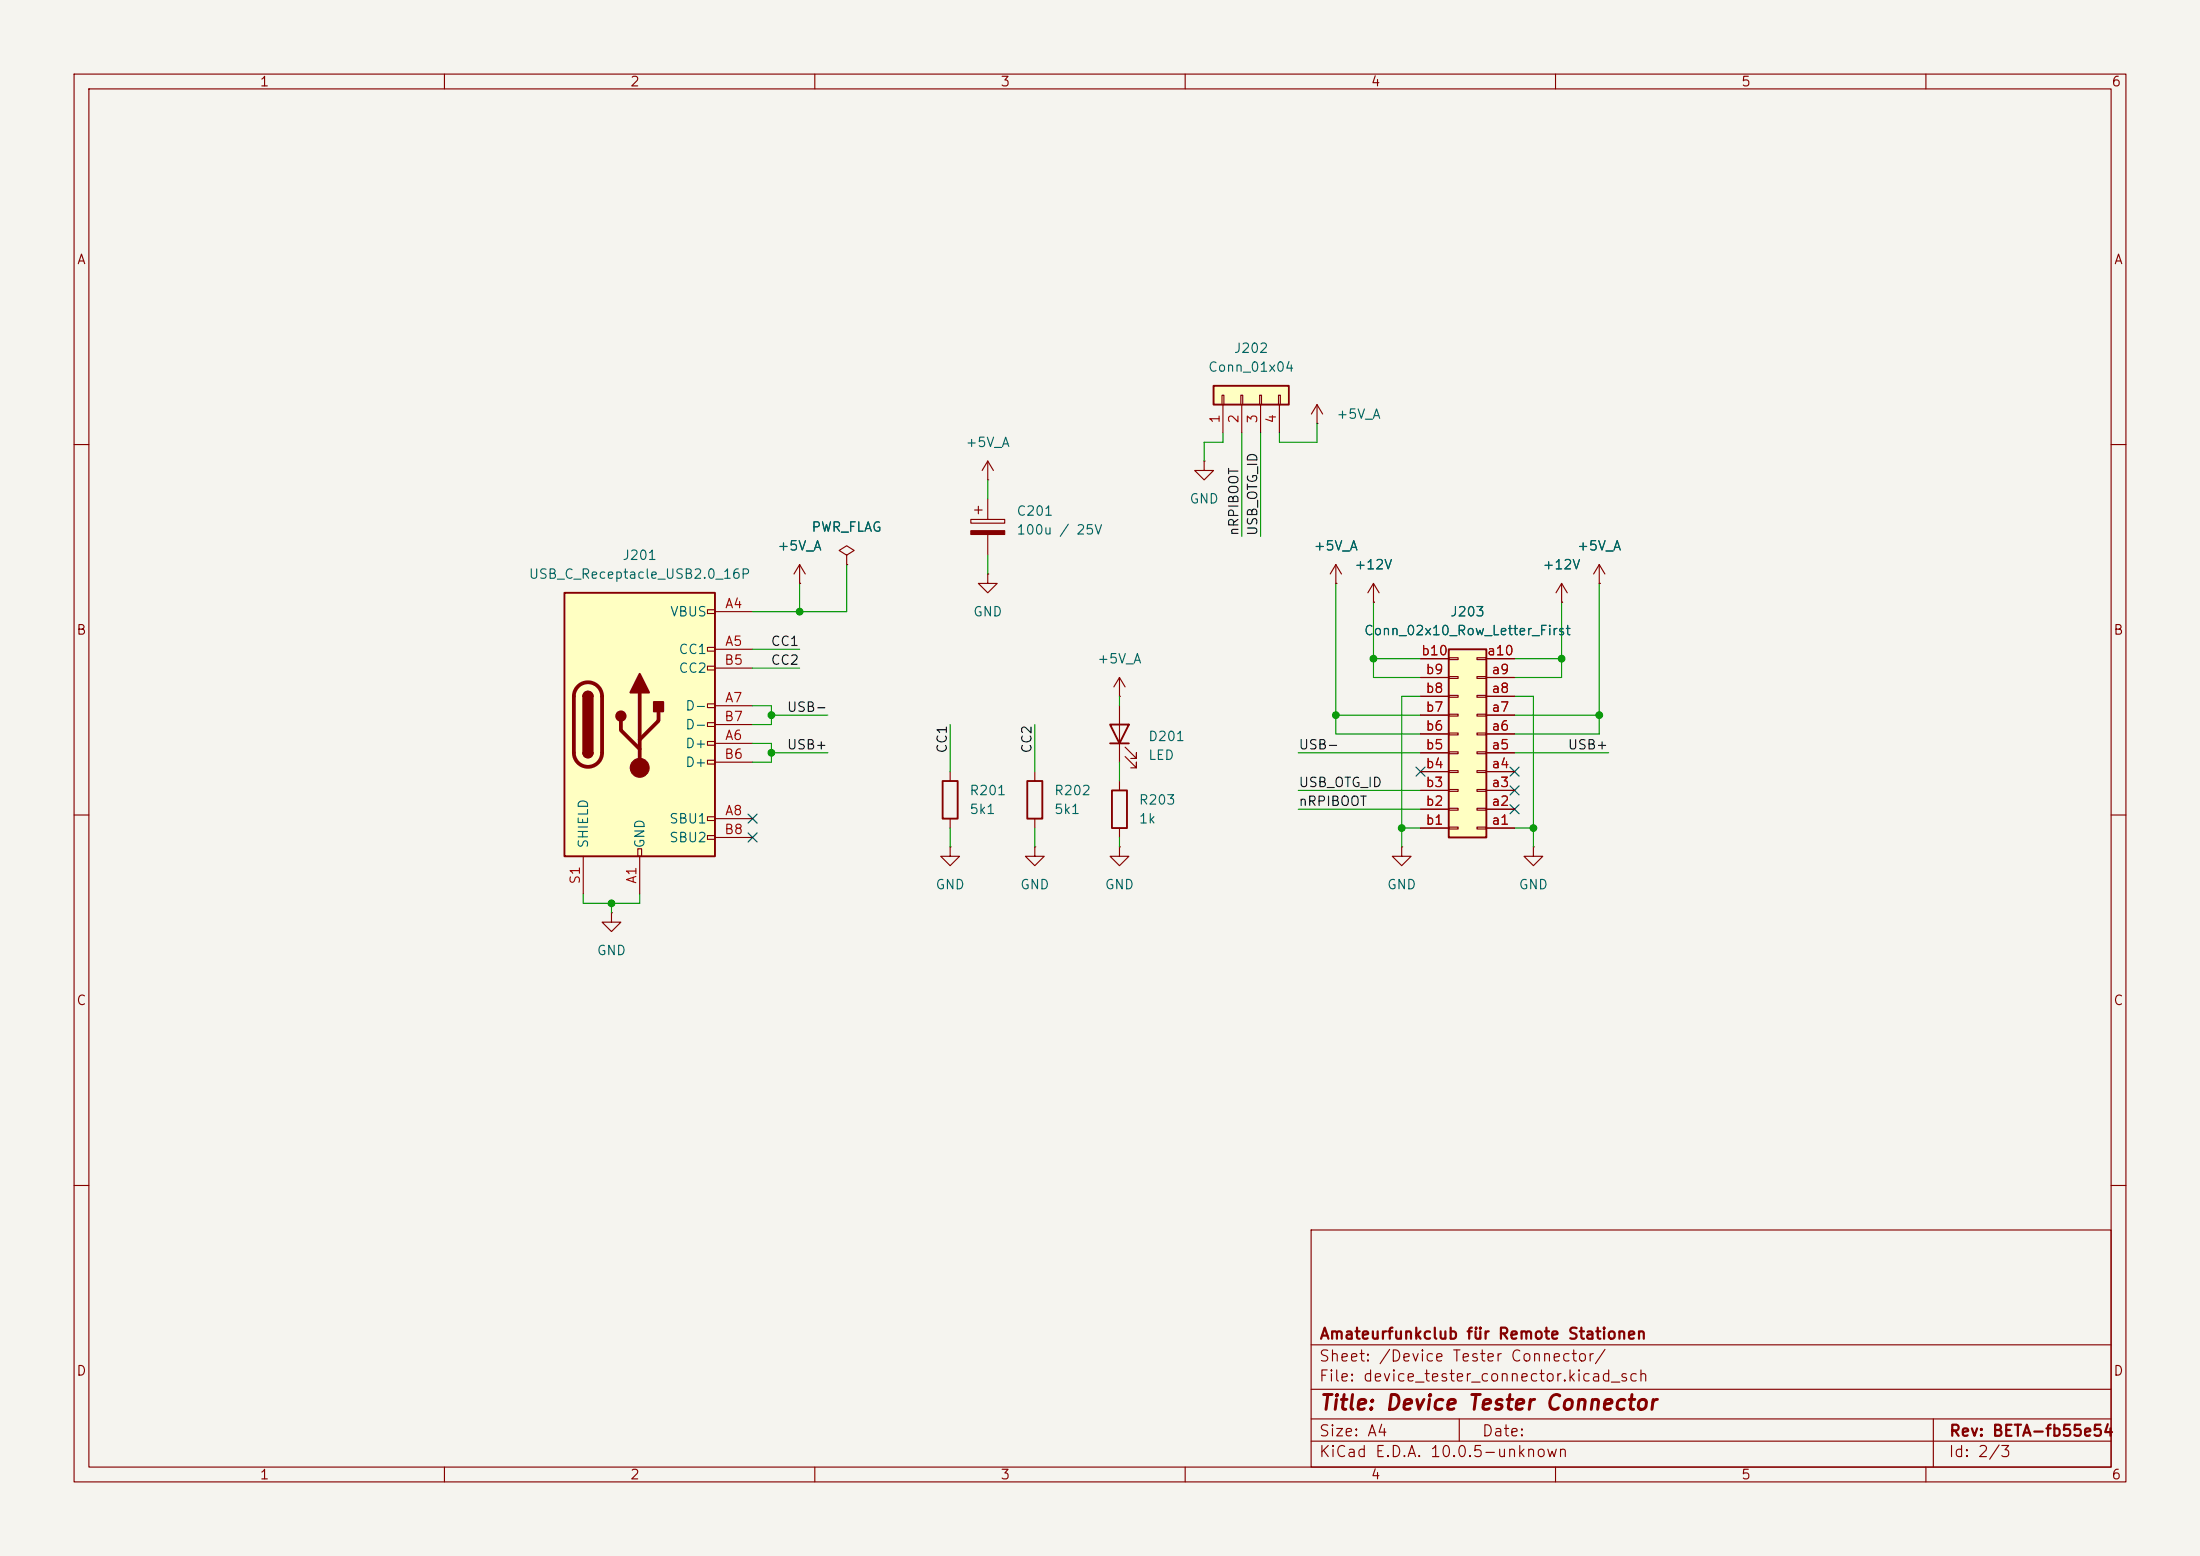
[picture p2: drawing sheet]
<svg xmlns="http://www.w3.org/2000/svg" width="297mm" height="210mm" viewBox="0 0 297 210" stroke-linecap="round" stroke-linejoin="round" font-family="sans-serif">
<path d="M0 0h297v210h-297z" fill="#f5f4ef" stroke="#f5f4ef" stroke-width=".14"/>
<g fill="none" stroke="#840000" stroke-width=".15">
<path d="M10 10h277v190h-277zM12 12h273v186h-273zM60 10v2M110 10v2M160 10v2M210 10v2M260 10v2M10 60h2M133.3 64.8h.1M133.3 62.2l-.7 1.3M133.3 62.2l.8 1.3M133.3 62.2v2.6"/>
<path d="M162.6 62.2v1.3h1.2l-1.2 1.3-1.3-1.3h1.3M162.6 62.2h.1M285 60h2M10 110h2M285 110h2M10 160h2M177 166h108v32h-108zM285 160h2M60 198v2M110 198v2M160 198v2M177 194.5h108"/>
<path d="M177 191.5h108M177 187.5h108M177 181.5h108M197 191.5v3M210 198v2M260 198v2M261 191.5v6.5"/>
</g>
<path d="M76.2 80h20.3v35.6h-20.3z" fill="#ffffc2"/>
<g fill="none" stroke="#840000" stroke-width=".15">
<path d="M107.9 78.7h.1M107.9 76.2l-.7 1.3M107.9 76.2l.8 1.3M107.9 76.2v2.5M114.3 74.9l1-.6-1-.6-1 .6 1 .6v1.3M114.3 76.2h.1M131.1 70.1h4.5v.5h-4.5zM131.6 68.8h1M132.1 68.3v1M133.3 77.5v1.2h1.3l-1.3 1.3-1.2-1.3h1.2M133.3 77.5h.1M133.3 67.3v2.8"/>
<path d="M133.3 72.1v2.8M95.5 82.3h1v.5h-1zM95.5 87.4h1v.5h-1zM95.5 89.9h1v.5h-1zM95.5 95h1v.5h-1zM95.5 97.5h1v.5h-1zM96.5 82.6h5.1M96.5 87.6h5.1M96.5 95.3h5.1M96.5 90.2h5.1M96.5 97.8h5.1M78.7 115.6v5.1"/>
<path d="M86.1 114.6h.5v1h-.5zM86.4 115.6v5.1M95.5 100.1h1v.5h-1zM95.5 102.6h1v.5h-1zM95.5 110.2h1v.5h-1zM95.5 112.8h1v.5h-1zM96.5 100.3h5.1M96.5 110.5h5.1M96.5 102.9h5.1M96.5 113h5.1M139.7 114.3v1.3h1.3l-1.3 1.2-1.3-1.2h1.3M139.7 114.3h.1"/>
<path d="M139.7 104.1v1.3M139.7 110.5v1.3M151.1 114.3v1.3h1.3l-1.3 1.2-1.2-1.2h1.2M151.1 114.3h.1M151.1 105.4v1.3M151.1 111.8v1.2"/>
</g>
<path d="M76.2 80h20.3v35.6h-20.3zM78.7 94a.64 .64 0 0 1 .7-.7 .64 .64 0 0 1 .6 .7M78.7 101.6a.64 .64 0 0 0 .7 .6 .64 .64 0 0 0 .6-.6M138.7 105.4h2v5.1h-2zM150.1 106.7h2v5.1h-2z" fill="none" stroke="#840000" stroke-width=".25"/>
<path d="M78 92.6a1.9 1.9 0 0 1 2.1-.4 1.9 1.9 0 0 1 1.2 1.8v7.6a1.91 1.91 0 0 1-1.9 1.9 1.91 1.91 0 0 1-1.9-1.9v-7.6a1.9 1.9 0 0 1 .5-1.4zM83.8 97.3v1.3l2.6 2.5M86.4 93.5v10.1M88.9 96v1.3l-2.5 2.5" fill="none" stroke="#840000" stroke-width=".51"/>
<g fill="#840000" stroke="#840000" stroke-width=".25">
<path d="M78.7 94h1.3v7.6h-1.3z"/>
<path d="M78.9 93.5a.64 .64 0 0 1 .7-.1 .64 .64 0 0 1 .4 .6h-1.3z"/>
<path d="M78.7 101.6h1.3a.64 .64 0 0 1-.6 .6 .64 .64 0 0 1-.7-.6z"/>
<path d="M86.4 90.9l1.2 2.6h-2.5z"/>
<path d="M88.3 94.7h1.2v1.3h-1.2z"/>
<circle cx="83.8" cy="96.6" r=".63"/>
</g>
<g fill="#840000" stroke="#840000" stroke-width=".15">
<path d="M131.1 71.6h4.5v.5h-4.5z"/>
<circle cx="86.4" cy="103.6" r="1.27"/>
</g>
<path d="M195.6 87.6h5.1v25.4h-5.1z" fill="#ffffc2"/>
<path d="M149.9 97.8h2.5l-1.3 2.5zM195.6 87.6h5.1v25.4h-5.1zM149.9 100.3h2.5" fill="none" stroke="#840000" stroke-width=".25"/>
<g fill="none" stroke="#840000" stroke-width=".15">
<path d="M180.3 78.7h.1M180.3 76.2l-.7 1.3M180.3 76.2l.8 1.3M180.3 76.2v2.5M185.4 78.7l-.7 1.3M185.4 78.7l.8 1.3M185.4 78.7v2.6M210.8 78.7l-.7 1.3M210.8 78.7l.8 1.3M210.8 78.7v2.6M215.9 78.7h.1M215.9 76.2l-.8 1.3"/>
<path d="M215.9 76.2l.8 1.3M215.9 76.2v2.5M151.1 94h.1M151.1 91.4l-.7 1.3M151.1 91.4l.8 1.3M151.1 91.4v2.6M151.1 95.3v7.6M185.4 81.3h.1M191.8 99.1h3.8M191.8 96.5h3.8M191.8 94h3.8M191.8 91.4h3.8"/>
<path d="M191.8 88.9h3.8M195.6 98.9h1.2v.3h-1.2zM195.6 96.4h1.2v.2h-1.2zM195.6 93.9h1.2v.2h-1.2zM195.6 91.3h1.2v.3h-1.2zM195.6 88.8h1.2v.2h-1.2zM199.4 98.9h1.3v.3h-1.3zM199.4 96.4h1.3v.2h-1.3zM199.4 93.9h1.3v.2h-1.3zM199.4 91.3h1.3v.3h-1.3zM199.4 88.8h1.3v.2h-1.3zM200.7 99.1h3.8"/>
<path d="M200.7 96.5h3.8M200.7 94h3.8M200.7 91.4h3.8M200.7 88.9h3.8M210.8 81.3h.1M128.3 114.3v1.3h1.2l-1.2 1.2-1.3-1.2h1.3M128.3 114.3h.1M151.9 102.1l1.5 1.5v-.7v.7h-.7M151.9 100.8l1.5 1.6v-.8v.8h-.7M189.2 114.3v1.3h1.3l-1.3 1.2-1.2-1.2h1.2M189.2 114.3h.1M191.8 111.8h3.8"/>
<path d="M191.8 109.2h3.8M191.8 106.7h3.8M191.8 104.1h3.8M191.8 101.6h3.8M195.6 111.6h1.2v.3h-1.2zM195.6 109.1h1.2v.2h-1.2zM195.6 106.6h1.2v.2h-1.2zM195.6 104h1.2v.3h-1.2zM195.6 101.5h1.2v.2h-1.2zM199.4 111.6h1.3v.3h-1.3zM199.4 109.1h1.3v.2h-1.3zM199.4 106.6h1.3v.2h-1.3z"/>
<path d="M199.4 104h1.3v.3h-1.3zM199.4 101.5h1.3v.2h-1.3zM200.7 111.8h3.8M200.7 109.2h3.8M200.7 106.7h3.8M200.7 104.1h3.8M200.7 101.6h3.8"/>
</g>
<path d="M163.8 52.1h10.2v2.5h-10.2z" fill="#ffffc2"/>
<path d="M163.8 52.1h10.2v2.5h-10.2zM127.3 105.4h2v5.1h-2z" fill="none" stroke="#840000" stroke-width=".25"/>
<g fill="none" stroke="#840000" stroke-width=".15">
<path d="M165 53.3h.2v1.3h-.2zM165.1 54.6v3.8M167.5 53.3h.3v1.3h-.3zM167.6 54.6v3.8M170.1 53.3h.2v1.3h-.2zM170.2 54.6v3.8M172.6 53.3h.2v1.3h-.2zM172.7 54.6v3.8M177.8 57.2h.1M177.8 54.6l-.8 1.3M177.8 54.6l.8 1.3M177.8 54.6v2.6"/>
<path d="M107.9 78.7h.1M114.3 76.2h.1M180.3 78.7h.1M215.9 78.7h.1M185.4 81.3h.1M191.8 99.1h3.8M191.8 96.5h3.8M191.8 94h3.8M191.8 91.4h3.8M191.8 88.9h3.8M200.7 99.1h3.8M200.7 96.5h3.8"/>
<path d="M200.7 94h3.8M200.7 91.4h3.8M200.7 88.9h3.8M210.8 81.3h.1M128.3 104.1v1.3M128.3 110.5v1.3M191.8 111.8h3.8M191.8 109.2h3.8M191.8 106.7h3.8M191.8 104.1h3.8M191.8 101.6h3.8M200.7 111.8h3.8"/>
<path d="M200.7 109.2h3.8M200.7 106.7h3.8M200.7 104.1h3.8M200.7 101.6h3.8M207 114.3v1.3h1.3l-1.3 1.2-1.3-1.2h1.3M207 114.3h.1M82.5 123.2v1.3h1.3l-1.3 1.2-1.2-1.2h1.2M82.5 123.2h.1"/>
</g>
<g fill="none" stroke="#009600" stroke-width=".15">
<path d="M165.1 58.4v1.3h-2.5v2.5M167.6 58.4v14M170.2 58.4v14M177.8 57.2v2.5h-5.1v-1.3M107.9 78.7v3.9M114.3 76.2v6.4h-12.7M133.3 64.8v2.5M133.3 74.9v2.6M180.3 78.7v20.4h11.5M215.9 78.7v20.4h-11.4M101.6 95.3h2.5v2.5h-2.5M101.6 87.6h6.3"/>
<path d="M101.6 90.2h6.3M104.1 96.5h7.7M128.3 97.8v6.3M139.7 97.8v6.3M151.1 94v1.3M180.3 96.5h11.5M185.4 81.3v10.1h6.4M185.4 88.9h6.4M191.8 94h-2.6v20.3M204.5 96.5h11.4M204.5 94h2.5v20.3M204.5 88.9h6.3"/>
<path d="M210.8 81.3v10.1h-6.3M101.6 100.3h2.5v2.6h-2.5M104.1 101.6h7.7M128.3 111.8v2.5M139.7 111.8v2.5M151.1 102.9v2.5M151.1 113v1.3M175.3 101.6h16.5M175.3 106.7h16.5M175.3 109.2h16.5M189.2 111.8h2.6M204.5 111.8h2.5"/>
<path d="M204.5 101.6h12.7M78.7 120.7v1.2h7.7v-1.2M82.5 121.9v1.3"/>
</g>
<path d="M101 112.4l1.2 1.2M101 109.9l1.2 1.2M102.2 112.4l-1.2 1.2M102.2 109.9l-1.2 1.2M191.2 103.5l1.2 1.2M192.4 103.5l-1.2 1.2M203.9 103.5l1.2 1.2M203.9 108.6l1.2 1.2M203.9 106.1l1.2 1.2M205.1 103.5l-1.2 1.2M205.1 108.6l-1.2 1.2M205.1 106.1l-1.2 1.2" fill="none" stroke="#000084" stroke-width=".15"/>
<g fill="#009600" stroke="#009600" stroke-width=".14">
<circle cx="107.9" cy="82.6" r=".46"/>
<circle cx="180.3" cy="96.5" r=".46"/>
<circle cx="210.8" cy="88.9" r=".46"/>
<circle cx="207" cy="111.8" r=".46"/>
<circle cx="215.9" cy="96.5" r=".46"/>
<circle cx="189.2" cy="111.8" r=".46"/>
<circle cx="185.4" cy="88.9" r=".46"/>
<circle cx="104.1" cy="101.6" r=".46"/>
<circle cx="104.1" cy="96.5" r=".46"/>
<circle cx="82.5" cy="121.9" r=".46"/>
</g>
<text font-size="2" fill="#840000" x="178" y="190.8">Title: Device Tester Connector</text>
<g font-size="1.5" fill="#840000">
<text x="178" y="184.1">Sheet: /Device Tester Connector/</text>
<text x="178" y="181.1">Amateurfunkclub für Remote Stationen</text>
<text x="178" y="186.8">File: device_tester_connector.kicad_sch</text>
<text x="178" y="197">KiCad E.D.A. 10.0.5-unknown</text>
<text x="178" y="194.2">Size: A4</text>
<text x="200" y="194.2">Date:</text>
<text x="263" y="197">Id: 2/3</text>
<text x="263" y="194.2">Rev: BETA-fb55e54</text>
</g>
<g font-size="1.3" fill="#840000">
<text x="35" y="12">1</text>
<text x="85" y="12">2</text>
<text x="135" y="12">3</text>
<text x="185" y="12">4</text>
<text x="235" y="12">5</text>
<text x="285" y="12">6</text>
<text x="10.3" y="36">A</text>
<text x="285.3" y="36">A</text>
<text x="10.2" y="86">B</text>
<text x="285.2" y="86">B</text>
<text x="10.2" y="136">C</text>
<text x="285.2" y="136">C</text>
<text x="10.2" y="186">D</text>
<text x="285.2" y="186">D</text>
<text x="35" y="200">1</text>
<text x="85" y="200">2</text>
<text x="135" y="200">3</text>
<text x="185" y="200">4</text>
<text x="235" y="200">5</text>
<text x="285" y="200">6</text>
</g>
<g font-size="1.3" fill="#006464">
<text x="166.5" y="48">J202</text>
<text x="163" y="50.5">Conn_01x04</text>
<text x="180.3" y="56.8">+5V_A</text>
<text x="130.3" y="60.7">+5V_A</text>
<text x="137.1" y="69.9">C201</text>
<text x="160.5" y="68.3">GND</text>
<text x="83.9" y="75.9">J201</text>
<text x="104.9" y="74.6">+5V_A</text>
<text x="109.5" y="72.1">PWR_FLAG</text>
<text x="137.1" y="72.5">100u / 25V</text>
<text x="177.2" y="74.6">+5V_A</text>
<text x="182.8" y="77.2">+12V</text>
<text x="208.2" y="77.2">+12V</text>
<text x="212.8" y="74.6">+5V_A</text>
<text x="71.3" y="78.4">USB_C_Receptacle_USB2.0_16P</text>
<text x="90.4" y="83.5">VBUS</text>
<text x="131.3" y="83.5">GND</text>
<text x="195.7" y="83.5">J203</text>
<text x="91.5" y="88.6">CC1</text>
<text x="148" y="89.9">+5V_A</text>
<text x="184.1" y="86.1">Conn_02x10_Row_Letter_First</text>
<text x="91.5" y="91.1">CC2</text>
<text x="92.4" y="101.3">D+</text>
<text x="92.4" y="96.2">D-</text>
<text x="92.4" y="98.8">D-</text>
<text x="154.9" y="100.3">D201</text>
<text x="92.4" y="103.8">D+</text>
<text x="130.8" y="107.6">R201</text>
<text x="142.2" y="107.6">R202</text>
<text x="154.9" y="102.9">LED</text>
<text x="90.3" y="111.5">SBU1</text>
<text x="90.3" y="114">SBU2</text>
<text x="130.8" y="110.2">5k1</text>
<text x="142.2" y="110.2">5k1</text>
<text x="153.7" y="108.9">R203</text>
<text x="153.7" y="111.5">1k</text>
<text x="79.7" y="114.6" transform="rotate(-90 79.7 114.6)">SHIELD</text>
<text x="87.3" y="114.6" transform="rotate(-90 87.3 114.6)">GND</text>
<text x="126.2" y="120.3">GND</text>
<text x="137.6" y="120.3">GND</text>
<text x="149.1" y="120.3">GND</text>
<text x="187.2" y="120.3">GND</text>
<text x="204.9" y="120.3">GND</text>
<text x="80.5" y="129.2">GND</text>
</g>
<g font-size="1.3" fill="#a90000">
<text x="165" y="57.2" transform="rotate(-90 165 57.2)">1</text>
<text x="167.5" y="57.2" transform="rotate(-90 167.5 57.2)">2</text>
<text x="170" y="57.2" transform="rotate(-90 170 57.2)">3</text>
<text x="172.6" y="57.2" transform="rotate(-90 172.6 57.2)">4</text>
<text x="97.8" y="82.4">A4</text>
<text x="97.8" y="87.5">A5</text>
<text x="191.8" y="88.8">b10</text>
<text x="200.7" y="88.8">a10</text>
<text x="97.7" y="90">B5</text>
<text x="97.8" y="95.1">A7</text>
<text x="192.4" y="93.8">b8</text>
<text x="192.4" y="91.3">b9</text>
<text x="201.3" y="93.8">a8</text>
<text x="201.3" y="91.3">a9</text>
<text x="97.7" y="97.7">B7</text>
<text x="97.8" y="100.2">A6</text>
<text x="192.4" y="101.5">b5</text>
<text x="192.4" y="98.9">b6</text>
<text x="192.4" y="96.4">b7</text>
<text x="201.3" y="101.5">a5</text>
<text x="201.3" y="98.9">a6</text>
<text x="201.3" y="96.4">a7</text>
<text x="97.7" y="102.7">B6</text>
<text x="192.4" y="106.5">b3</text>
<text x="192.4" y="104">b4</text>
<text x="201.3" y="106.5">a3</text>
<text x="201.3" y="104">a4</text>
<text x="97.7" y="112.9">B8</text>
<text x="97.8" y="110.4">A8</text>
<text x="192.4" y="111.6">b1</text>
<text x="192.4" y="109.1">b2</text>
<text x="201.3" y="111.6">a1</text>
<text x="201.3" y="109.1">a2</text>
<text x="78.6" y="119.4" transform="rotate(-90 78.6 119.4)">S1</text>
<text x="86.2" y="119.4" transform="rotate(-90 86.2 119.4)">A1</text>
</g>
<g font-size="1.3" fill="#0f0f0f">
<text x="167.5" y="72.4" transform="rotate(-90 167.5 72.4)">nRPIBOOT</text>
<text x="170.1" y="72.4" transform="rotate(-90 170.1 72.4)">USB_OTG_ID</text>
<text x="104" y="87.5">CC1</text>
<text x="104" y="90">CC2</text>
<text x="106.2" y="101.5">USB+</text>
<text x="106.2" y="96.4">USB-</text>
<text x="128.1" y="101.8" transform="rotate(-90 128.1 101.8)">CC1</text>
<text x="139.6" y="101.8" transform="rotate(-90 139.6 101.8)">CC2</text>
<text x="175.2" y="101.5">USB-</text>
<text x="211.6" y="101.5">USB+</text>
<text x="175.2" y="106.6">USB_OTG_ID</text>
<text x="175.2" y="109.1">nRPIBOOT</text>
</g>
</svg>
